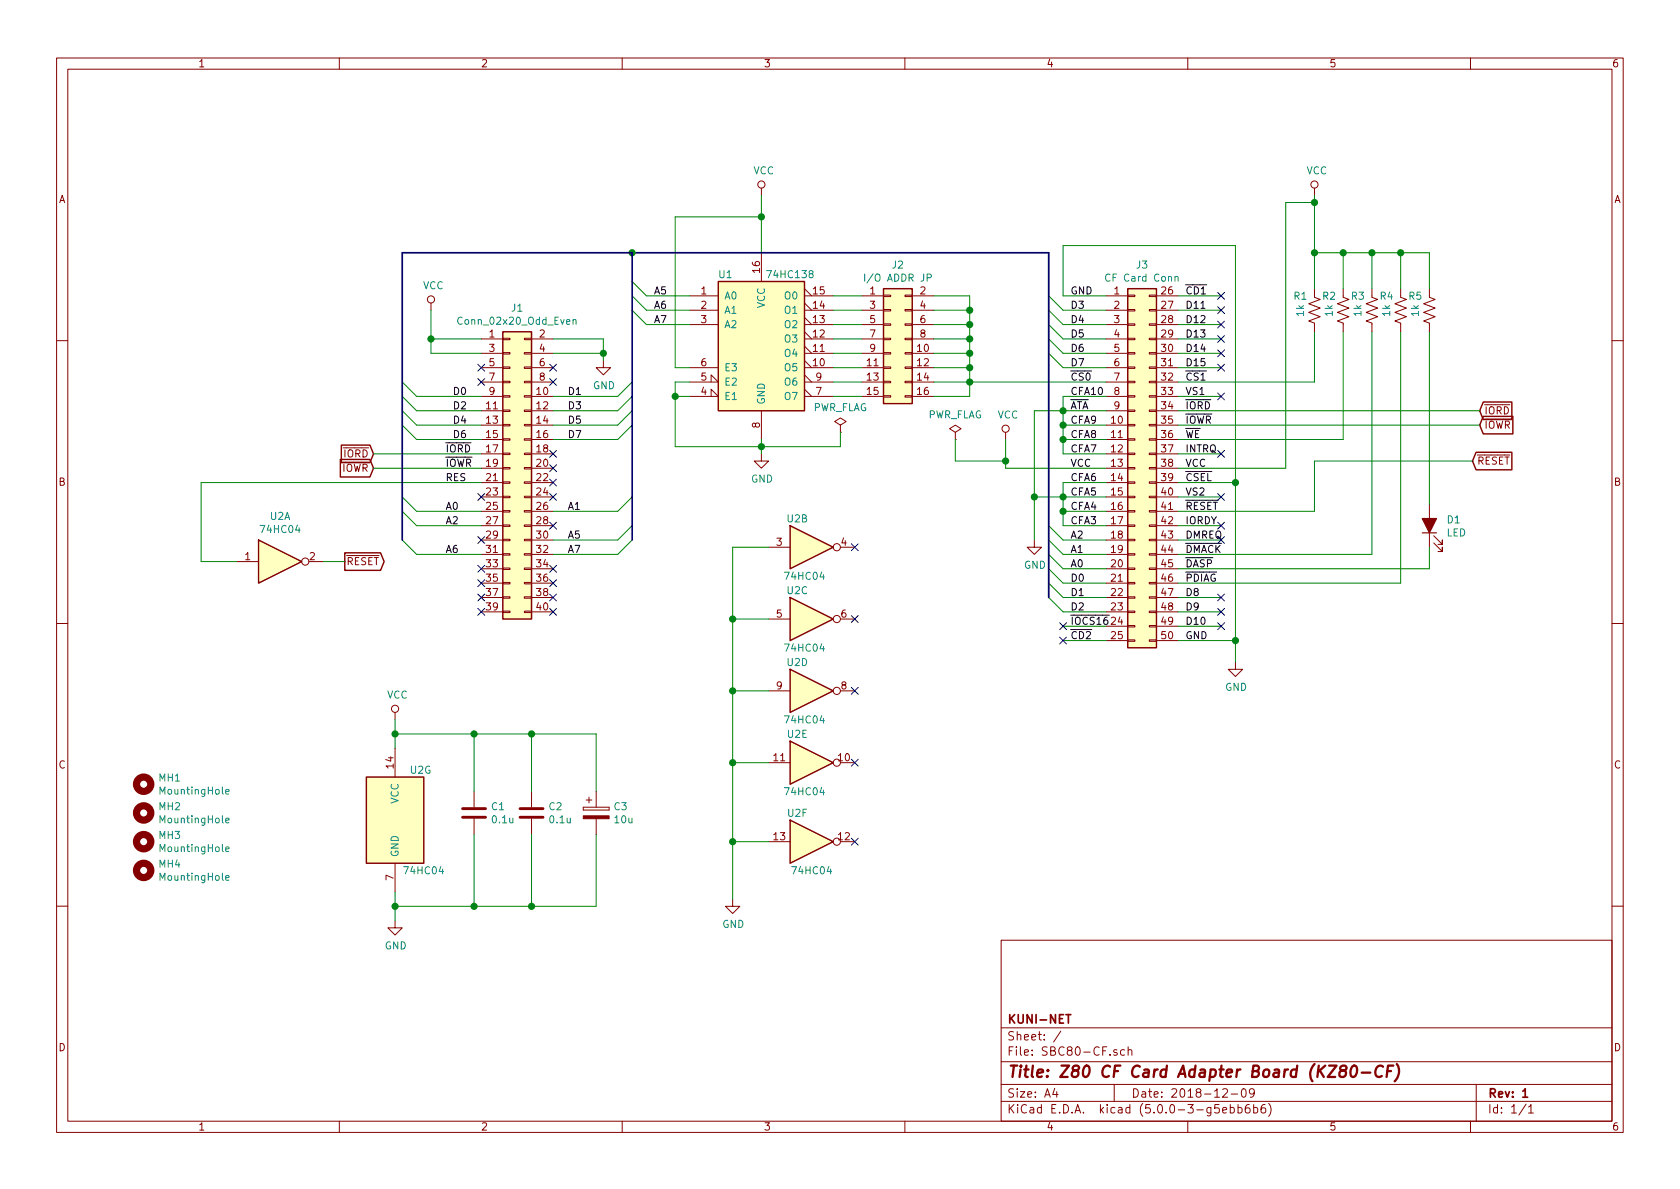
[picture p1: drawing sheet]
EESchema Schematic File Version 4
LIBS:SBC80-CF-cache
EELAYER 26 0
EELAYER END
$Descr A4 11693 8268
encoding utf-8
Sheet 1 1
Title "Z80 CF Card Adapter Board (KZ80-CF)"
Date "2018-12-09"
Rev "1"
Comp "KUNI-NET"
Comment1 ""
Comment2 ""
Comment3 ""
Comment4 ""
$EndDescr
$Comp
L Connector_Generic:Conn_02x20_Odd_Even J1
U 1 1
P 3550 3250
F 0 "J1" H 3600 4367 50  0000 C CNN
F 1 "Conn_02x20_Odd_Even" H 3600 4276 50  0000 C CNN
F 2 "Connector_PinHeader_2.54mm:PinHeader_2x20_P2.54mm_Horizontal" H 3550 3250 50  0001 C CNN
F 3 "~" H 3550 3250 50  0001 C CNN
	1    3550 3250
	1    0    0    -1  
$EndComp
$Comp
L Connector_Generic:Conn_02x25_Top_Bottom J3
U 1 1
P 7900 3250
F 0 "J3" H 7950 4667 50  0000 C CNN
F 1 "CF Card Conn" H 7950 4576 50  0000 C CNN
F 2 "Connector_Card:CF-Card_3M_N7E50-7516PK-20-WF" H 7900 3250 50  0001 C CNN
F 3 "~" H 7900 3250 50  0001 C CNN
	1    7900 3250
	1    0    0    -1  
$EndComp
Wire Wire Line
	7400 2150 7700 2150
Wire Wire Line
	7400 2250 7700 2250
Wire Wire Line
	7400 2350 7700 2350
Wire Wire Line
	7400 2450 7700 2450
Wire Wire Line
	7400 2550 7700 2550
Wire Wire Line
	7400 3750 7700 3750
Wire Wire Line
	7400 3850 7700 3850
Wire Wire Line
	7400 3950 7700 3950
Wire Wire Line
	7400 4050 7700 4050
Wire Wire Line
	7400 4150 7700 4150
Wire Wire Line
	7400 4250 7700 4250
Wire Wire Line
	7400 4350 7700 4350
Wire Wire Line
	7400 4450 7700 4450
Wire Wire Line
	8200 2050 8500 2050
Wire Wire Line
	8200 2150 8500 2150
Wire Wire Line
	8200 2250 8500 2250
Wire Wire Line
	8200 2350 8500 2350
Wire Wire Line
	8200 2450 8500 2450
Wire Wire Line
	8200 2550 8500 2550
Wire Wire Line
	8200 2750 8500 2750
Wire Wire Line
	8200 3150 8500 3150
Wire Wire Line
	8200 3450 8500 3450
Wire Wire Line
	8200 3650 8500 3650
Wire Wire Line
	8200 3750 8500 3750
Wire Wire Line
	8200 4150 8500 4150
Wire Wire Line
	8200 4250 8500 4250
Wire Wire Line
	8200 4350 8500 4350
Text Label 7450 2150 0    50   ~ 0
D3
Text Label 7450 2250 0    50   ~ 0
D4
Text Label 7450 2350 0    50   ~ 0
D5
Text Label 7450 2450 0    50   ~ 0
D6
Text Label 7450 2550 0    50   ~ 0
D7
Text Label 7450 2650 0    50   ~ 0
~CS0
Text Label 7450 2750 0    50   ~ 0
CFA10
Text Label 7450 2850 0    50   ~ 0
~ATA
Text Label 7450 2950 0    50   ~ 0
CFA9
Text Label 7450 3050 0    50   ~ 0
CFA8
Text Label 7450 3150 0    50   ~ 0
CFA7
Text Label 7450 3250 0    50   ~ 0
VCC
Text Label 7450 3350 0    50   ~ 0
CFA6
Text Label 7450 3450 0    50   ~ 0
CFA5
Text Label 7450 3550 0    50   ~ 0
CFA4
Text Label 7450 3650 0    50   ~ 0
CFA3
Text Label 7450 3750 0    50   ~ 0
A2
Text Label 7450 3850 0    50   ~ 0
A1
Text Label 7450 3950 0    50   ~ 0
A0
Text Label 7450 4050 0    50   ~ 0
D0
Text Label 7450 4150 0    50   ~ 0
D1
Text Label 7450 4250 0    50   ~ 0
D2
Text Label 7450 4350 0    50   ~ 0
~IOCS16
Text Label 7450 4450 0    50   ~ 0
~CD2
NoConn ~ 7400 4450
NoConn ~ 7400 4350
Text Label 8250 2050 0    50   ~ 0
~CD1
Text Label 8250 2150 0    50   ~ 0
D11
Text Label 8250 2250 0    50   ~ 0
D12
Text Label 8250 2350 0    50   ~ 0
D13
Text Label 8250 2450 0    50   ~ 0
D14
Text Label 8250 2550 0    50   ~ 0
D15
NoConn ~ 8500 2050
NoConn ~ 8500 2150
NoConn ~ 8500 2250
NoConn ~ 8500 2350
NoConn ~ 8500 2450
NoConn ~ 8500 2550
Text Label 8250 2650 0    50   ~ 0
~CS1
Text Label 8250 2750 0    50   ~ 0
VS1
NoConn ~ 8500 2750
Text Label 8250 2850 0    50   ~ 0
~IORD
Text Label 8250 2950 0    50   ~ 0
~IOWR
Text Label 8250 3050 0    50   ~ 0
~WE
Text Label 8250 3150 0    50   ~ 0
INTRQ
Text Label 8250 3250 0    50   ~ 0
VCC
Text Label 8250 3350 0    50   ~ 0
~CSEL
Text Label 8250 3450 0    50   ~ 0
VS2
Text Label 8250 3550 0    50   ~ 0
~RESET
Text Label 8250 3650 0    50   ~ 0
IORDY
Text Label 8250 3750 0    50   ~ 0
DMREQ
Text Label 8250 3850 0    50   ~ 0
~DMACK
Text Label 8250 3950 0    50   ~ 0
~DASP
Text Label 8250 4050 0    50   ~ 0
~PDIAG
Text Label 8250 4150 0    50   ~ 0
D8
Text Label 8250 4250 0    50   ~ 0
D9
Text Label 8250 4350 0    50   ~ 0
D10
Text Label 8250 4450 0    50   ~ 0
GND
NoConn ~ 8500 4350
NoConn ~ 8500 4250
NoConn ~ 8500 4150
$Comp
L power:VCC #PWR011
U 1 1
P 9150 1350
F 0 "#PWR011" H 9150 1200 50  0001 C CNN
F 1 "VCC" H 9167 1523 50  0000 C CNN
F 2 "" H 9150 1350 50  0001 C CNN
F 3 "" H 9150 1350 50  0001 C CNN
	1    9150 1350
	1    0    0    -1  
$EndComp
Wire Wire Line
	9150 1350 9150 1400
Wire Wire Line
	9150 2650 9150 2300
Wire Wire Line
	8200 2650 9150 2650
Wire Wire Line
	9350 3050 9350 2300
Wire Wire Line
	8200 3050 9350 3050
Wire Wire Line
	8950 3250 8950 1400
Wire Wire Line
	8950 1400 9150 1400
Wire Wire Line
	8200 3250 8950 3250
Connection ~ 9150 1400
Wire Wire Line
	9550 3850 9550 2300
Wire Wire Line
	8200 3850 9550 3850
Wire Wire Line
	9750 4050 9750 2300
Wire Wire Line
	8200 4050 9750 4050
$Comp
L Device:LED_ALT D1
U 1 1
P 9950 3650
F 0 "D1" V 9988 3533 50  0000 R CNN
F 1 "LED" V 9897 3533 50  0000 R CNN
F 2 "LED_THT:LED_D3.0mm" H 9950 3650 50  0001 C CNN
F 3 "~" H 9950 3650 50  0001 C CNN
	1    9950 3650
	0    -1   -1   0   
$EndComp
Wire Wire Line
	9950 2300 9950 3500
Wire Wire Line
	9950 3950 9950 3800
Wire Wire Line
	8200 3950 9950 3950
Text GLabel 10300 2850 2    50   Input ~ 0
~IORD
Wire Wire Line
	8200 2850 10300 2850
Text GLabel 10300 2950 2    50   Input ~ 0
~IOWR
Wire Wire Line
	8200 2950 10300 2950
Text GLabel 2600 3150 0    50   Input ~ 0
~IORD
Text GLabel 2600 3250 0    50   Input ~ 0
~IOWR
$Comp
L power:VCC #PWR03
U 1 1
P 3000 2150
F 0 "#PWR03" H 3000 2000 50  0001 C CNN
F 1 "VCC" H 3017 2323 50  0000 C CNN
F 2 "" H 3000 2150 50  0001 C CNN
F 3 "" H 3000 2150 50  0001 C CNN
	1    3000 2150
	1    0    0    -1  
$EndComp
Wire Wire Line
	3350 2350 3000 2350
Wire Wire Line
	3000 2350 3000 2150
Wire Wire Line
	3350 2450 3000 2450
Wire Wire Line
	3000 2450 3000 2350
Connection ~ 3000 2350
$Comp
L power:GND #PWR04
U 1 1
P 4200 2500
F 0 "#PWR04" H 4200 2250 50  0001 C CNN
F 1 "GND" H 4205 2327 50  0000 C CNN
F 2 "" H 4200 2500 50  0001 C CNN
F 3 "" H 4200 2500 50  0001 C CNN
	1    4200 2500
	1    0    0    -1  
$EndComp
Wire Wire Line
	3850 2350 4200 2350
Wire Wire Line
	4200 2350 4200 2450
Wire Wire Line
	3850 2450 4200 2450
Connection ~ 4200 2450
Wire Wire Line
	4200 2450 4200 2500
NoConn ~ 3350 2550
NoConn ~ 3350 2650
NoConn ~ 3850 2550
NoConn ~ 3850 2650
Wire Wire Line
	3350 2750 2900 2750
Wire Wire Line
	3350 2850 2900 2850
Wire Wire Line
	3350 2950 2900 2950
Wire Wire Line
	3350 3050 2900 3050
Text Label 3150 2750 0    50   ~ 0
D0
Text Label 3150 2850 0    50   ~ 0
D2
Text Label 3150 2950 0    50   ~ 0
D4
Text Label 3150 3050 0    50   ~ 0
D6
Entry Wire Line
	2800 2650 2900 2750
Entry Wire Line
	2800 2750 2900 2850
Entry Wire Line
	2800 2850 2900 2950
Entry Wire Line
	2800 2950 2900 3050
Wire Wire Line
	2600 3150 3350 3150
Wire Wire Line
	2600 3250 3350 3250
Wire Wire Line
	4300 2750 3850 2750
Entry Wire Line
	4300 2750 4400 2650
Entry Wire Line
	4300 2850 4400 2750
Entry Wire Line
	4300 2950 4400 2850
Entry Wire Line
	4300 3050 4400 2950
Wire Wire Line
	3850 2850 4300 2850
Wire Wire Line
	3850 2950 4300 2950
Wire Wire Line
	3850 3050 4300 3050
Text Label 3950 2750 0    50   ~ 0
D1
Text Label 3950 2850 0    50   ~ 0
D3
Text Label 3950 2950 0    50   ~ 0
D5
Text Label 3950 3050 0    50   ~ 0
D7
Text Label 3100 3150 0    50   ~ 0
~IORD
Text Label 3100 3250 0    50   ~ 0
~IOWR
Text Label 3100 3350 0    50   ~ 0
RES
$Comp
L 74xx:74LS138 U1
U 1 1
P 5300 2350
F 0 "U1" H 5050 2800 50  0000 C CNN
F 1 "74HC138" H 5500 2800 50  0000 C CNN
F 2 "Package_DIP:DIP-16_W7.62mm_Socket" H 5300 2350 50  0001 C CNN
F 3 "http://www.ti.com/lit/gpn/sn74LS138" H 5300 2350 50  0001 C CNN
	1    5300 2350
	1    0    0    -1  
$EndComp
$Comp
L power:VCC #PWR06
U 1 1
P 5300 1350
F 0 "#PWR06" H 5300 1200 50  0001 C CNN
F 1 "VCC" H 5317 1523 50  0000 C CNN
F 2 "" H 5300 1350 50  0001 C CNN
F 3 "" H 5300 1350 50  0001 C CNN
	1    5300 1350
	1    0    0    -1  
$EndComp
Wire Wire Line
	5300 1350 5300 1500
$Comp
L power:GND #PWR07
U 1 1
P 5300 3150
F 0 "#PWR07" H 5300 2900 50  0001 C CNN
F 1 "GND" H 5305 2977 50  0000 C CNN
F 2 "" H 5300 3150 50  0001 C CNN
F 3 "" H 5300 3150 50  0001 C CNN
	1    5300 3150
	1    0    0    -1  
$EndComp
Wire Wire Line
	5300 3050 5300 3100
Wire Wire Line
	4800 2050 4500 2050
Wire Wire Line
	4800 2150 4500 2150
Wire Wire Line
	4800 2250 4500 2250
Wire Wire Line
	5300 3100 4700 3100
Wire Wire Line
	4700 3100 4700 2750
Wire Wire Line
	4700 2650 4800 2650
Connection ~ 5300 3100
Wire Wire Line
	5300 3100 5300 3150
Wire Wire Line
	4800 2750 4700 2750
Connection ~ 4700 2750
Wire Wire Line
	4700 2750 4700 2650
Wire Wire Line
	5300 1500 4700 1500
Wire Wire Line
	4700 1500 4700 2550
Wire Wire Line
	4700 2550 4800 2550
Connection ~ 5300 1500
Wire Wire Line
	5300 1500 5300 1750
Entry Wire Line
	4400 1950 4500 2050
Entry Wire Line
	4400 2050 4500 2150
Entry Wire Line
	4400 2150 4500 2250
Text Label 4550 2050 0    50   ~ 0
A5
Text Label 4550 2150 0    50   ~ 0
A6
Text Label 4550 2250 0    50   ~ 0
A7
Wire Wire Line
	3350 3550 2900 3550
Wire Wire Line
	3350 3650 2900 3650
Wire Wire Line
	4300 3550 3850 3550
Wire Wire Line
	3850 3750 4300 3750
Wire Wire Line
	3850 3850 4300 3850
Entry Wire Line
	2800 3450 2900 3550
Entry Wire Line
	2800 3550 2900 3650
Wire Wire Line
	3350 3850 2900 3850
Entry Wire Line
	2800 3750 2900 3850
NoConn ~ 3850 3650
Text Label 3100 3550 0    50   ~ 0
A0
Text Label 3100 3650 0    50   ~ 0
A2
Text Label 3950 3550 0    50   ~ 0
A1
Text Label 3950 3750 0    50   ~ 0
A5
Text Label 3100 3850 0    50   ~ 0
A6
Text Label 3950 3850 0    50   ~ 0
A7
NoConn ~ 3350 3750
NoConn ~ 3350 3950
NoConn ~ 3350 4050
NoConn ~ 3350 4150
NoConn ~ 3350 4250
NoConn ~ 3850 4250
NoConn ~ 3850 4150
NoConn ~ 3850 4050
NoConn ~ 3850 3950
NoConn ~ 3350 3450
NoConn ~ 3850 3450
NoConn ~ 3850 3350
NoConn ~ 3850 3250
NoConn ~ 3850 3150
$Comp
L Connector_Generic:Conn_02x08_Odd_Even J2
U 1 1
P 6200 2350
F 0 "J2" H 6250 2867 50  0000 C CNN
F 1 "I/O ADDR JP" H 6250 2776 50  0000 C CNN
F 2 "Connector_PinHeader_2.54mm:PinHeader_2x08_P2.54mm_Vertical" H 6200 2350 50  0001 C CNN
F 3 "~" H 6200 2350 50  0001 C CNN
	1    6200 2350
	1    0    0    -1  
$EndComp
Wire Wire Line
	5800 2050 6000 2050
Wire Wire Line
	5800 2150 6000 2150
Wire Wire Line
	5800 2250 6000 2250
Wire Wire Line
	5800 2350 6000 2350
Wire Wire Line
	5800 2450 6000 2450
Wire Wire Line
	5800 2550 6000 2550
Wire Wire Line
	5800 2650 6000 2650
Wire Wire Line
	5800 2750 6000 2750
Wire Wire Line
	6500 2050 6750 2050
Wire Wire Line
	6750 2050 6750 2150
Wire Wire Line
	6500 2750 6750 2750
Wire Wire Line
	6500 2650 6750 2650
Connection ~ 6750 2650
Wire Wire Line
	6500 2550 6750 2550
Connection ~ 6750 2550
Wire Wire Line
	6750 2550 6750 2650
Wire Wire Line
	6500 2450 6750 2450
Connection ~ 6750 2450
Wire Wire Line
	6750 2450 6750 2550
Wire Wire Line
	6500 2350 6750 2350
Connection ~ 6750 2350
Wire Wire Line
	6750 2350 6750 2450
Wire Wire Line
	6500 2250 6750 2250
Connection ~ 6750 2250
Wire Wire Line
	6750 2250 6750 2350
Wire Wire Line
	6500 2150 6750 2150
Connection ~ 6750 2150
Wire Wire Line
	6750 2150 6750 2250
Wire Wire Line
	6750 2650 6750 2750
Wire Wire Line
	7700 2650 6750 2650
Entry Wire Line
	4300 3550 4400 3450
Entry Wire Line
	4300 3750 4400 3650
Entry Wire Line
	4300 3850 4400 3750
Wire Bus Line
	4400 1750 7300 1750
Connection ~ 4400 1750
Entry Wire Line
	7300 4150 7400 4250
$Comp
L power:GND #PWR010
U 1 1
P 8600 4600
F 0 "#PWR010" H 8600 4350 50  0001 C CNN
F 1 "GND" H 8605 4427 50  0000 C CNN
F 2 "" H 8600 4600 50  0001 C CNN
F 3 "" H 8600 4600 50  0001 C CNN
	1    8600 4600
	1    0    0    -1  
$EndComp
Wire Wire Line
	8600 4450 8600 4600
Wire Wire Line
	8200 4450 8600 4450
NoConn ~ 8500 3150
Wire Wire Line
	8600 3350 8600 4450
Wire Wire Line
	8200 3350 8600 3350
Connection ~ 8600 4450
NoConn ~ 8500 3450
Text GLabel 10250 3200 2    50   Input ~ 0
~RESET
$Comp
L 74xx:74HC04 U2
U 1 1
P 1950 3900
F 0 "U2" H 1950 4217 50  0000 C CNN
F 1 "74HC04" H 1950 4126 50  0000 C CNN
F 2 "Package_DIP:DIP-14_W7.62mm_Socket" H 1950 3900 50  0001 C CNN
F 3 "http://www.nxp.com/documents/data_sheet/74HC_HCT04.pdf" H 1950 3900 50  0001 C CNN
	1    1950 3900
	1    0    0    -1  
$EndComp
Wire Wire Line
	1400 3350 1400 3900
Wire Wire Line
	1400 3900 1650 3900
Wire Wire Line
	1400 3350 3350 3350
Text GLabel 2400 3900 2    50   Output ~ 0
~RESET
Wire Wire Line
	2250 3900 2400 3900
NoConn ~ 8500 3650
NoConn ~ 8500 3750
$Comp
L power:VCC #PWR08
U 1 1
P 7000 3050
F 0 "#PWR08" H 7000 2900 50  0001 C CNN
F 1 "VCC" H 7017 3223 50  0000 C CNN
F 2 "" H 7000 3050 50  0001 C CNN
F 3 "" H 7000 3050 50  0001 C CNN
	1    7000 3050
	1    0    0    -1  
$EndComp
Wire Wire Line
	7000 3050 7000 3200
Wire Wire Line
	7000 3250 7700 3250
$Comp
L power:GND #PWR09
U 1 1
P 7200 3750
F 0 "#PWR09" H 7200 3500 50  0001 C CNN
F 1 "GND" H 7205 3577 50  0000 C CNN
F 2 "" H 7200 3750 50  0001 C CNN
F 3 "" H 7200 3750 50  0001 C CNN
	1    7200 3750
	1    0    0    -1  
$EndComp
Wire Wire Line
	7400 3650 7700 3650
Entry Wire Line
	7300 4050 7400 4150
Entry Wire Line
	7300 3950 7400 4050
Entry Wire Line
	7300 3850 7400 3950
Entry Wire Line
	7300 3750 7400 3850
Entry Wire Line
	7300 3650 7400 3750
Wire Wire Line
	7400 3550 7700 3550
Wire Wire Line
	7400 3450 7700 3450
Wire Wire Line
	7400 3350 7700 3350
Wire Wire Line
	7400 3150 7700 3150
Wire Wire Line
	7400 3050 7700 3050
Wire Wire Line
	7400 2950 7700 2950
Wire Wire Line
	7400 2850 7700 2850
Wire Wire Line
	7400 2750 7700 2750
Wire Wire Line
	7400 2750 7400 2850
Connection ~ 7400 2850
Wire Wire Line
	7400 2850 7400 2950
Connection ~ 7400 2950
Wire Wire Line
	7400 2950 7400 3050
Connection ~ 7400 3050
Wire Wire Line
	7400 3050 7400 3150
Wire Wire Line
	7400 3350 7400 3450
Connection ~ 7400 3450
Wire Wire Line
	7400 3450 7400 3550
Connection ~ 7400 3550
Wire Wire Line
	7400 3550 7400 3650
Entry Wire Line
	7300 2050 7400 2150
Entry Wire Line
	7300 2150 7400 2250
Entry Wire Line
	7300 2250 7400 2350
Entry Wire Line
	7300 2350 7400 2450
Entry Wire Line
	7300 2450 7400 2550
Wire Wire Line
	7400 2850 7200 2850
Wire Wire Line
	7200 2850 7200 3450
Wire Wire Line
	7400 3450 7200 3450
Connection ~ 7200 3450
Wire Wire Line
	7200 3450 7200 3750
Wire Bus Line
	2800 1750 4400 1750
$Comp
L power:VCC #PWR01
U 1 1
P 2750 5000
F 0 "#PWR01" H 2750 4850 50  0001 C CNN
F 1 "VCC" H 2767 5173 50  0000 C CNN
F 2 "" H 2750 5000 50  0001 C CNN
F 3 "" H 2750 5000 50  0001 C CNN
	1    2750 5000
	1    0    0    -1  
$EndComp
$Comp
L power:GND #PWR02
U 1 1
P 2750 6400
F 0 "#PWR02" H 2750 6150 50  0001 C CNN
F 1 "GND" H 2755 6227 50  0000 C CNN
F 2 "" H 2750 6400 50  0001 C CNN
F 3 "" H 2750 6400 50  0001 C CNN
	1    2750 6400
	1    0    0    -1  
$EndComp
$Comp
L 74xx:74HC04 U2
U 7 1
P 2750 5700
F 0 "U2" H 2850 6050 50  0000 L CNN
F 1 "74HC04" H 2800 5350 50  0000 L CNN
F 2 "Package_DIP:DIP-14_W7.62mm_Socket" H 2750 5700 50  0001 C CNN
F 3 "http://www.nxp.com/documents/data_sheet/74HC_HCT04.pdf" H 2750 5700 50  0001 C CNN
	7    2750 5700
	1    0    0    -1  
$EndComp
Wire Wire Line
	2750 5000 2750 5100
Wire Wire Line
	2750 6200 2750 6300
$Comp
L Device:C C1
U 1 1
P 3300 5650
F 0 "C1" H 3415 5696 50  0000 L CNN
F 1 "0.1u" H 3415 5605 50  0000 L CNN
F 2 "Capacitor_THT:C_Disc_D5.0mm_W2.5mm_P5.00mm" H 3338 5500 50  0001 C CNN
F 3 "~" H 3300 5650 50  0001 C CNN
	1    3300 5650
	1    0    0    -1  
$EndComp
$Comp
L Device:C C2
U 1 1
P 3700 5650
F 0 "C2" H 3815 5696 50  0000 L CNN
F 1 "0.1u" H 3815 5605 50  0000 L CNN
F 2 "Capacitor_THT:C_Disc_D5.0mm_W2.5mm_P5.00mm" H 3738 5500 50  0001 C CNN
F 3 "~" H 3700 5650 50  0001 C CNN
	1    3700 5650
	1    0    0    -1  
$EndComp
$Comp
L Device:CP C3
U 1 1
P 4150 5650
F 0 "C3" H 4268 5696 50  0000 L CNN
F 1 "10u" H 4268 5605 50  0000 L CNN
F 2 "Capacitor_THT:CP_Radial_D5.0mm_P2.50mm" H 4188 5500 50  0001 C CNN
F 3 "~" H 4150 5650 50  0001 C CNN
	1    4150 5650
	1    0    0    -1  
$EndComp
Wire Wire Line
	2750 5100 3300 5100
Wire Wire Line
	4150 5100 4150 5500
Connection ~ 2750 5100
Wire Wire Line
	2750 5100 2750 5200
Wire Wire Line
	3300 5100 3300 5500
Connection ~ 3300 5100
Wire Wire Line
	3300 5100 3700 5100
Wire Wire Line
	3700 5100 3700 5500
Connection ~ 3700 5100
Wire Wire Line
	3700 5100 4150 5100
Wire Wire Line
	3300 5800 3300 6300
Wire Wire Line
	3300 6300 2750 6300
Connection ~ 2750 6300
Wire Wire Line
	2750 6300 2750 6400
Wire Wire Line
	3700 5800 3700 6300
Wire Wire Line
	3700 6300 3300 6300
Connection ~ 3300 6300
Wire Wire Line
	4150 5800 4150 6300
Wire Wire Line
	4150 6300 3700 6300
Connection ~ 3700 6300
Wire Wire Line
	7700 2050 7400 2050
Wire Wire Line
	7400 2050 7400 1700
Wire Wire Line
	7400 1700 8600 1700
Wire Wire Line
	8600 1700 8600 3350
Connection ~ 8600 3350
Text Label 7450 2050 0    50   ~ 0
GND
$Comp
L 74xx:74HC04 U2
U 2 1
P 5650 3800
F 0 "U2" H 5550 4000 50  0000 C CNN
F 1 "74HC04" H 5600 3600 50  0000 C CNN
F 2 "Package_DIP:DIP-14_W7.62mm_Socket" H 5650 3800 50  0001 C CNN
F 3 "http://www.nxp.com/documents/data_sheet/74HC_HCT04.pdf" H 5650 3800 50  0001 C CNN
	2    5650 3800
	1    0    0    -1  
$EndComp
$Comp
L 74xx:74HC04 U2
U 3 1
P 5650 4300
F 0 "U2" H 5550 4500 50  0000 C CNN
F 1 "74HC04" H 5600 4100 50  0000 C CNN
F 2 "Package_DIP:DIP-14_W7.62mm_Socket" H 5650 4300 50  0001 C CNN
F 3 "http://www.nxp.com/documents/data_sheet/74HC_HCT04.pdf" H 5650 4300 50  0001 C CNN
	3    5650 4300
	1    0    0    -1  
$EndComp
$Comp
L 74xx:74HC04 U2
U 4 1
P 5650 4800
F 0 "U2" H 5550 5000 50  0000 C CNN
F 1 "74HC04" H 5600 4600 50  0000 C CNN
F 2 "Package_DIP:DIP-14_W7.62mm_Socket" H 5650 4800 50  0001 C CNN
F 3 "http://www.nxp.com/documents/data_sheet/74HC_HCT04.pdf" H 5650 4800 50  0001 C CNN
	4    5650 4800
	1    0    0    -1  
$EndComp
$Comp
L 74xx:74HC04 U2
U 5 1
P 5650 5300
F 0 "U2" H 5550 5500 50  0000 C CNN
F 1 "74HC04" H 5600 5100 50  0000 C CNN
F 2 "Package_DIP:DIP-14_W7.62mm_Socket" H 5650 5300 50  0001 C CNN
F 3 "http://www.nxp.com/documents/data_sheet/74HC_HCT04.pdf" H 5650 5300 50  0001 C CNN
	5    5650 5300
	1    0    0    -1  
$EndComp
$Comp
L 74xx:74HC04 U2
U 6 1
P 5650 5850
F 0 "U2" H 5550 6050 50  0000 C CNN
F 1 "74HC04" H 5650 5650 50  0000 C CNN
F 2 "Package_DIP:DIP-14_W7.62mm_Socket" H 5650 5850 50  0001 C CNN
F 3 "http://www.nxp.com/documents/data_sheet/74HC_HCT04.pdf" H 5650 5850 50  0001 C CNN
	6    5650 5850
	1    0    0    -1  
$EndComp
$Comp
L power:GND #PWR05
U 1 1
P 5100 6250
F 0 "#PWR05" H 5100 6000 50  0001 C CNN
F 1 "GND" H 5105 6077 50  0000 C CNN
F 2 "" H 5100 6250 50  0001 C CNN
F 3 "" H 5100 6250 50  0001 C CNN
	1    5100 6250
	1    0    0    -1  
$EndComp
Wire Wire Line
	5350 3800 5100 3800
Wire Wire Line
	5100 3800 5100 4300
Wire Wire Line
	5350 4300 5100 4300
Connection ~ 5100 4300
Wire Wire Line
	5100 4300 5100 4800
Wire Wire Line
	5350 4800 5100 4800
Connection ~ 5100 4800
Wire Wire Line
	5100 4800 5100 5300
Wire Wire Line
	5350 5300 5100 5300
Connection ~ 5100 5300
Wire Wire Line
	5100 5300 5100 5850
Wire Wire Line
	5350 5850 5100 5850
Connection ~ 5100 5850
Wire Wire Line
	5100 5850 5100 6250
NoConn ~ 5950 3800
NoConn ~ 5950 4300
NoConn ~ 5950 4800
NoConn ~ 5950 5300
NoConn ~ 5950 5850
$Comp
L Device:R_US R1
U 1 1
P 9150 2150
F 0 "R1" H 9000 2250 50  0000 L CNN
F 1 "1k" V 9050 2100 50  0000 L CNN
F 2 "Resistor_THT:R_Axial_DIN0204_L3.6mm_D1.6mm_P7.62mm_Horizontal" V 9190 2140 50  0001 C CNN
F 3 "~" H 9150 2150 50  0001 C CNN
	1    9150 2150
	1    0    0    -1  
$EndComp
$Comp
L Device:R_US R2
U 1 1
P 9350 2150
F 0 "R2" H 9200 2250 50  0000 L CNN
F 1 "1k" V 9250 2100 50  0000 L CNN
F 2 "Resistor_THT:R_Axial_DIN0204_L3.6mm_D1.6mm_P7.62mm_Horizontal" V 9390 2140 50  0001 C CNN
F 3 "~" H 9350 2150 50  0001 C CNN
	1    9350 2150
	1    0    0    -1  
$EndComp
$Comp
L Device:R_US R3
U 1 1
P 9550 2150
F 0 "R3" H 9400 2250 50  0000 L CNN
F 1 "1k" V 9450 2100 50  0000 L CNN
F 2 "Resistor_THT:R_Axial_DIN0204_L3.6mm_D1.6mm_P7.62mm_Horizontal" V 9590 2140 50  0001 C CNN
F 3 "~" H 9550 2150 50  0001 C CNN
	1    9550 2150
	1    0    0    -1  
$EndComp
$Comp
L Device:R_US R4
U 1 1
P 9750 2150
F 0 "R4" H 9600 2250 50  0000 L CNN
F 1 "1k" V 9650 2100 50  0000 L CNN
F 2 "Resistor_THT:R_Axial_DIN0204_L3.6mm_D1.6mm_P7.62mm_Horizontal" V 9790 2140 50  0001 C CNN
F 3 "~" H 9750 2150 50  0001 C CNN
	1    9750 2150
	1    0    0    -1  
$EndComp
$Comp
L Device:R_US R5
U 1 1
P 9950 2150
F 0 "R5" H 9800 2250 50  0000 L CNN
F 1 "1k" V 9850 2100 50  0000 L CNN
F 2 "Resistor_THT:R_Axial_DIN0204_L3.6mm_D1.6mm_P7.62mm_Horizontal" V 9990 2140 50  0001 C CNN
F 3 "~" H 9950 2150 50  0001 C CNN
	1    9950 2150
	1    0    0    -1  
$EndComp
Wire Wire Line
	9150 1750 9350 1750
Wire Wire Line
	9950 1750 9950 2000
Wire Wire Line
	9150 1400 9150 1750
Wire Wire Line
	9150 1750 9150 2000
Connection ~ 9150 1750
Wire Wire Line
	9350 1750 9350 2000
Connection ~ 9350 1750
Wire Wire Line
	9350 1750 9550 1750
Wire Wire Line
	9550 1750 9550 2000
Connection ~ 9550 1750
Wire Wire Line
	9550 1750 9750 1750
Wire Wire Line
	9750 1750 9750 2000
Connection ~ 9750 1750
Wire Wire Line
	9750 1750 9950 1750
Wire Wire Line
	10250 3200 9150 3200
Wire Wire Line
	9150 3200 9150 3550
Wire Wire Line
	8200 3550 9150 3550
$Comp
L Mechanical:MountingHole MH1
U 1 1
P 1000 5450
F 0 "MH1" H 1100 5496 50  0000 L CNN
F 1 "MountingHole" H 1100 5405 50  0000 L CNN
F 2 "MountingHole:MountingHole_3.2mm_M3" H 1000 5450 50  0001 C CNN
F 3 "~" H 1000 5450 50  0001 C CNN
	1    1000 5450
	1    0    0    -1  
$EndComp
$Comp
L Mechanical:MountingHole MH2
U 1 1
P 1000 5650
F 0 "MH2" H 1100 5696 50  0000 L CNN
F 1 "MountingHole" H 1100 5605 50  0000 L CNN
F 2 "MountingHole:MountingHole_3.2mm_M3" H 1000 5650 50  0001 C CNN
F 3 "~" H 1000 5650 50  0001 C CNN
	1    1000 5650
	1    0    0    -1  
$EndComp
$Comp
L Mechanical:MountingHole MH3
U 1 1
P 1000 5850
F 0 "MH3" H 1100 5896 50  0000 L CNN
F 1 "MountingHole" H 1100 5805 50  0000 L CNN
F 2 "MountingHole:MountingHole_3.2mm_M3" H 1000 5850 50  0001 C CNN
F 3 "~" H 1000 5850 50  0001 C CNN
	1    1000 5850
	1    0    0    -1  
$EndComp
$Comp
L Mechanical:MountingHole MH4
U 1 1
P 1000 6050
F 0 "MH4" H 1100 6096 50  0000 L CNN
F 1 "MountingHole" H 1100 6005 50  0000 L CNN
F 2 "MountingHole:MountingHole_3.2mm_M3" H 1000 6050 50  0001 C CNN
F 3 "~" H 1000 6050 50  0001 C CNN
	1    1000 6050
	1    0    0    -1  
$EndComp
$Comp
L power:PWR_FLAG #FLG0101
U 1 1
P 5850 3000
F 0 "#FLG0101" H 5850 3075 50  0001 C CNN
F 1 "PWR_FLAG" H 5850 3174 50  0000 C CNN
F 2 "" H 5850 3000 50  0001 C CNN
F 3 "~" H 5850 3000 50  0001 C CNN
	1    5850 3000
	1    0    0    -1  
$EndComp
Wire Wire Line
	5300 3100 5850 3100
Wire Wire Line
	5850 3100 5850 3000
$Comp
L power:PWR_FLAG #FLG0102
U 1 1
P 6650 3050
F 0 "#FLG0102" H 6650 3125 50  0001 C CNN
F 1 "PWR_FLAG" H 6650 3224 50  0000 C CNN
F 2 "" H 6650 3050 50  0001 C CNN
F 3 "~" H 6650 3050 50  0001 C CNN
	1    6650 3050
	1    0    0    -1  
$EndComp
Wire Wire Line
	6650 3050 6650 3200
Wire Wire Line
	6650 3200 7000 3200
Wire Bus Line
	2800 1750 2800 3750
Wire Bus Line
	4400 1750 4400 3750
Wire Bus Line
	7300 1750 7300 4150
Connection ~ 7000 3200
Wire Wire Line
	7000 3200 7000 3250
$EndSCHEMATC
